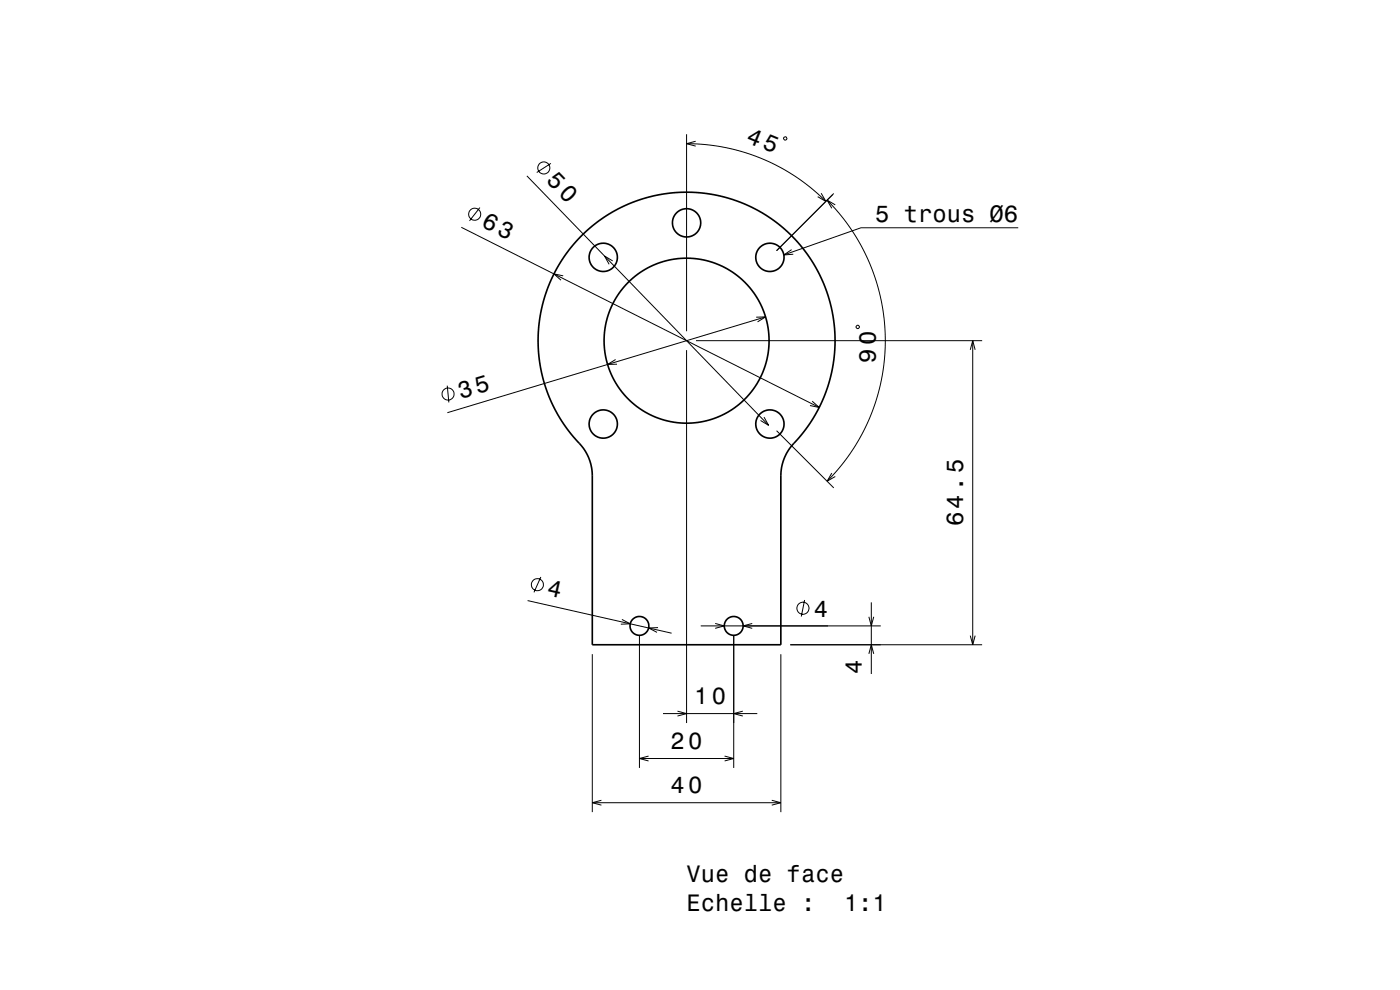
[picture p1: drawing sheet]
<svg xmlns="http://www.w3.org/2000/svg" width="297mm" height="210mm" viewBox="0 0 297 210" stroke-linecap="round" stroke-linejoin="round" font-family="sans-serif">
<g fill="none" stroke="#000" stroke-width=".21">
<path d="M111.8 37.3l51.3 52.9M116.9 34.7l-3 1.9M145.7 30.5l3.8 .2 4.2 .6 4.1 1 3.8 1.3 3.8 1.8 3.4 2.1 3.2 2.4 3.2 2.8M145.7 28.5v41.8M147.6 30l-1.9 .5 1.9 .5M166.3 29.1h.5l.1 .5-.6 .1zM97.9 48.2l75.9 38.2M101.8 44l-2.2 2.8M119.5 58.5l-2-.4 1.5 1.3M130 55.3l-1.7-1 .9 1.8M167.9 53l-1.6 1.1 2-.2M174.2 41l1 1.7-1.7-1"/>
<path d="M175.5 42.5l2.5 2.7 2.5 3.4 2.1 3.4 1.9 3.8 1.4 4 1 3.9 .7 3.9 .2 4.5-.2 4-.6 4.5-1 3.9-1.5 4.2-1.7 3.6-2.2 3.6-2.6 3.4-2.5 2.8M176.9 41l-12.2 12.2M177.2 43.5l-1.7-1 1 1.7M216 48.3h-33.3l-16.4 5.8M130.6 76.3l-1.7 1h2M145.7 74.3v79.1M147.7 72.3h60.7M160.4 67.3l2-.1-1.7 1.1M162.4 67.2l-67.5 20.3M181.6 69.2l.5-.2 .2 .5-.5 .2zM205.8 74.2l.6-1.9 .5 1.9M206.4 72.3v64.5"/>
<path d="M94.9 81.8l.3 3.6M162.1 88.5l1 1.7-1.8-1M164.7 91.4l12.2 12.1M172.3 85.1l1.5 1.3-2-.4M176.5 100.3l-1 1.8 1.7-1M111.9 127.4l30.6 6.9M114.7 122.4l-1.4 3.3M125.7 138.8v33.5M131.9 131.4l1.8 .9-2 .1M135.7 134.8v28.1M139.6 133.1l-2 .1 1.8 .9M148.7 132.8h38.1"/>
<path d="M151.7 132.2l2 .6-2 .5M155.7 134.8v28.1M159.6 132.3l-1.9 .5 1.9 .5M165.7 138.8v33.5M167.7 136.8h40.7M170.7 127.3l-.7 3.5M184.3 130.8l.5 2 .6-2M184.3 138.7l.5-1.9 .6 1.9M184.8 127.8v15.2M205.8 134.8l.6 2 .5-2M140.7 151.4h20M143.7 150.9l2 .5-2 .5"/>
<path d="M157.6 150.9l-1.9 .5 1.9 .5M125.7 170.3h40M127.6 169.8l-1.9 .5 1.9 .5M135.7 160.9h20M137.6 160.4l-1.9 .5 1.9 .5M153.7 160.4l2 .5-2 .5M163.7 169.8l2 .5-2 .5"/>
<circle cx="115.4" cy="35.6" r="1.28"/>
<circle cx="100.7" cy="45.4" r="1.28"/>
<circle cx="95.1" cy="83.6" r="1.28"/>
<circle cx="114" cy="124" r="1.28"/>
<circle cx="170.3" cy="129" r="1.28"/>
</g>
<g fill="none" stroke="#000" stroke-width=".35">
<path d="M123.4 50l2.2-2 2.4-1.8 2.8-1.7 2.7-1.3 2.8-1 2.9-.8 3.2-.5 2.8-.1 3.2 .1 2.7 .3 3.2 .8 2.8 .9 3 1.4 2.6 1.5 2.4 1.7 2.3 2 2.1 2.2 1.7 2.1 1.6 2.5 1.5 2.9 1.1 2.8 .9 3.1 .5 2.7 .3 3.2v2.8l-.3 3.2-.7 3.2-.9 2.9-1.2 3-1.3 2.4-1.9 2.7-1.9 2.3a10.2 10.2 0 0 0-3.2 7.4v35.9h-40l-.1-36.1a10.8 10.8 0 0 0-3.7-7.8l-1.8-2.1-1.6-2.6-1.5-2.8-1-2.6-.8-2.6-.7-3.4-.3-3v-2.5l.2-2.8 .5-3.2 .7-2.6 1.1-2.8 1.3-2.7 1.6-2.6 1.8-2.4z"/>
<circle cx="128" cy="54.6" r="3"/>
<circle cx="145.7" cy="47.3" r="3"/>
<circle cx="163.3" cy="54.6" r="3"/>
<circle cx="145.7" cy="72.3" r="17.5"/>
<circle cx="128" cy="89.9" r="3"/>
<circle cx="163.3" cy="89.9" r="3"/>
<circle cx="135.7" cy="132.8" r="2"/>
<circle cx="155.7" cy="132.8" r="2"/>
</g>
<g font-size="5.1">
<text x="115.7" y="38.5" transform="rotate(46 115.7 38.5)">50</text>
<text x="97.7" y="84.6" transform="rotate(-17 97.7 84.6)">35</text>
<text x="115.8" y="126.2" transform="rotate(13 115.8 126.2)">4</text>
</g>
<g font-size="5">
<text x="158.1" y="30" transform="rotate(22 158.1 30)">45</text>
<text x="185.7" y="47.1">5 trous Ø6</text>
<text x="102" y="48" transform="rotate(27 102 48)">63</text>
<text x="185.8" y="76.9" transform="rotate(-90 185.8 76.9)">90</text>
<text x="204.4" y="111.6" transform="rotate(-90 204.4 111.6)">64.5</text>
<text x="172.6" y="130.8">4</text>
<text x="182.8" y="143" transform="rotate(-90 182.8 143)">4</text>
<text x="147.3" y="149.4">10</text>
<text x="142.3" y="158.9">20</text>
<text x="142.3" y="168.3">40</text>
<text x="145.7" y="187.1">Vue de face</text>
<text x="145.7" y="193.2">Echelle :</text>
<text x="179.1" y="193.2">1:1</text>
</g>
</svg>
